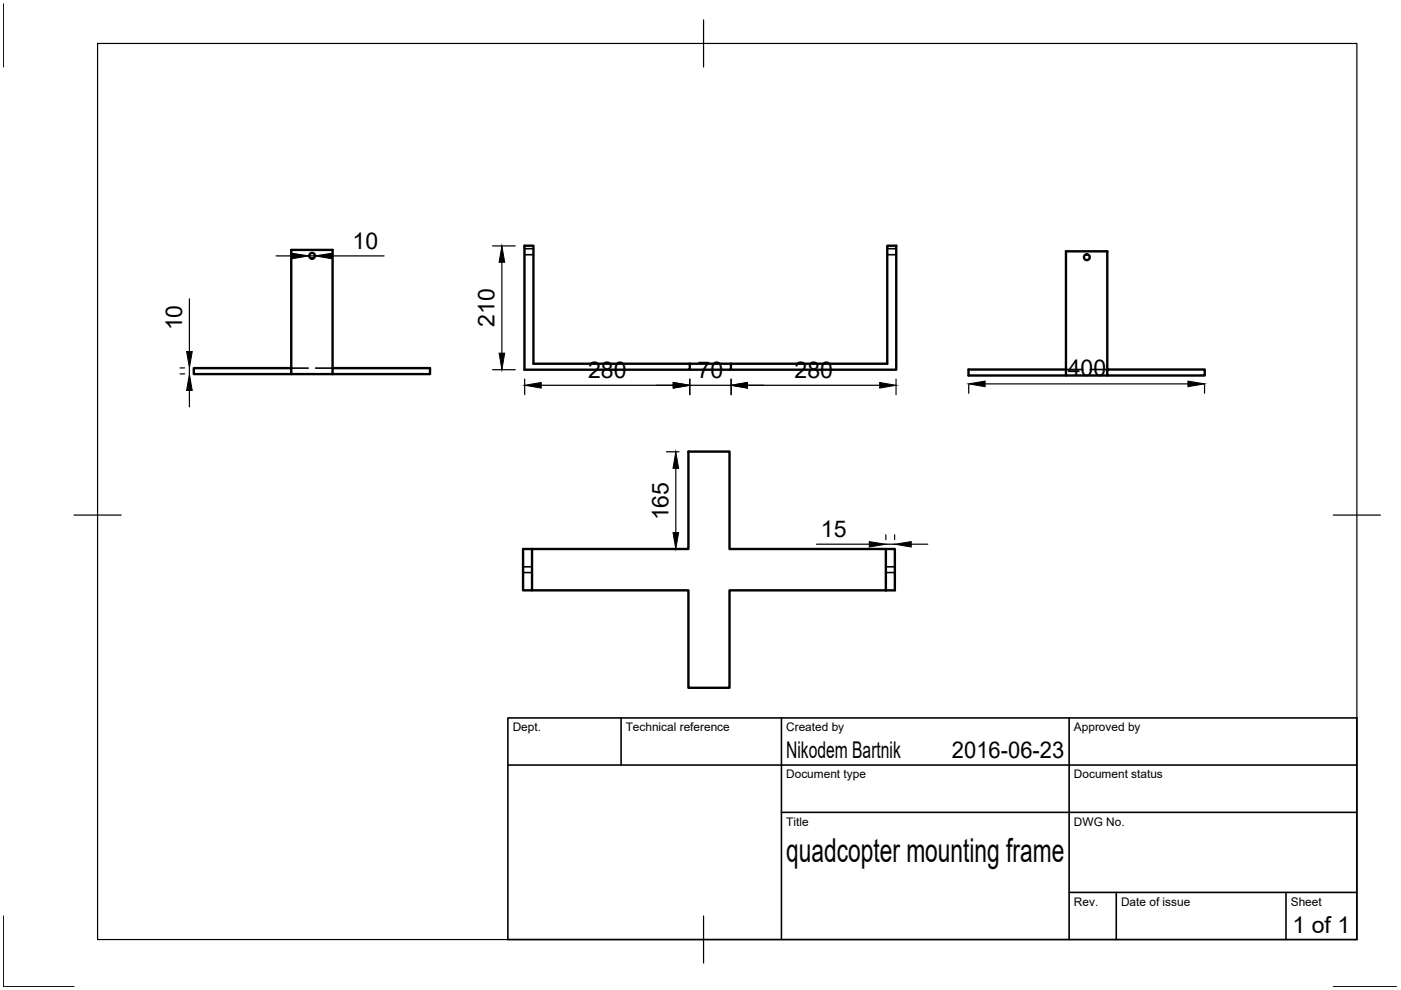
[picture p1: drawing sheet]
<svg xmlns="http://www.w3.org/2000/svg" width="297mm" height="210mm" viewBox="0 0 297 210" stroke-linecap="round" stroke-linejoin="round" font-family="sans-serif">
<!-- layer: Visible -->
<g fill="none" stroke="#000" stroke-width=".51">
<path d="M61.8 78h-20.7v1.3h20.7v-26.3h8.7v26.3h-8.7M70.5 78h20.7v1.3h-20.7M146.2 78.4h8.8v-1.3h33.1v-25h1.9v26.3h-35M146.2 77.1h-33.1v-25h-1.9v26.3h35v-1.3h8.8M226 78.3h-20.7v1.3h20.7M234.8 78.3h20.6v1.3h-20.6v-26.3h-8.8v26.3h8.8M110.9 116.4h1.9v8.8h-1.9zM112.8 116.4h33.2v-20.7h8.7v20.7h33.1M187.8 116.4h1.9v8.8h-1.9zM112.8 125.2h33.2v20.6h8.7v-20.6h33.1"/>
<circle cx="66.2" cy="54.2" r=".61"/>
<circle cx="230.4" cy="54.5" r=".61"/>
</g>
<!-- layer: Hidden -->
<path d="M111.2 52.7h1.9M111.2 54h1.9M188.1 52.7h1.9M188.1 54h1.9M61.8 78h3.5M66.9 78h3.6M226 78.3h3.6M231.2 78.3h3.6M110.9 121.4h1.9M110.9 120.2h1.9M187.8 121.4h1.9M187.8 120.2h1.9" fill="none" stroke="#000" stroke-width=".34"/>
<!-- layer: Border -->
<path d="M.7 .8v13.4M20.7 9.2h267v190h-267zM149.2 4.2v10M15.7 109.2h10M282.7 109.2h10M.7 194.2v15h15M149.2 194.2v10M282.7 209.2h13.4" fill="none" stroke="#000" stroke-width=".25"/>
<!-- layer: TitleBlock -->
<path d="M107.7 152.2h180v47h-180zM131.7 152.2v10M165.7 152.2v47M226.7 152.2v47M107.7 162.2h180M165.7 172.2h122M226.7 189.2h61M236.7 189.2v10M272.7 189.2v10" fill="none" stroke="#000" stroke-width=".34"/>
<!-- layer: Dimensions -->
<g fill="none" stroke="#000" stroke-width=".25">
<path d="M58.5 54.3h3.5M65.5 54.3h1.3M70.3 54.3h11.1M104.4 52.1h4.8M106.4 55.6v19.3M38.2 79.3h.9M38.2 78h.9M40.2 63.4v11.1M40.2 78v1.3M104.4 78.4h4.8M40.2 82.8v3.5M111.2 80.4v3.3"/>
<path d="M114.8 81.7h27.9M141.3 95.8h2.7M143.3 99.3v13.6M146.2 80.4v3.3M146.2 81.7h8.8M155 80.4v3.3M158.5 81.7h28M190 80.4v3.3M205.4 81.6v1.8M208.9 81.4h43M255.4 81.6v1.8M141.3 116.4h2.7"/>
<path d="M173.1 115.4h11.2M187.8 113.4v1M187.8 115.4h1.9M189.7 113.4v1M193.2 115.4h3.5"/>
</g>
<g fill="#000" stroke="#000" stroke-width=".21">
<path d="M62 53.7l3.5 .6-3.5 .5zM66.8 54.3l3.5-.6v1.1zM106.4 52.1l.6 3.5h-1.2zM39.6 74.5h1.2l-.6 3.5zM105.8 74.9h1.2l-.6 3.5zM40.2 79.3l.6 3.5h-1.2zM111.2 81.7l3.6-.6v1.2zM143.3 95.8l.6 3.5h-1.2zM142.7 81.1l3.5 .6-3.5 .6zM155 81.7l3.5-.6v1.2zM186.5 81.1l3.5 .6-3.5 .6zM205.4 81.4l3.5-.6v1.2z"/>
<path d="M251.9 80.8l3.5 .6-3.5 .6zM142.7 112.9h1.2l-.6 3.5zM184.3 114.8l3.5 .6-3.5 .6zM189.7 115.4l3.5-.6v1.2z"/>
</g>
<text font-size="7" x="166.7" y="182.7">quadcopter mounting frame</text>
<g font-size="4.9">
<text x="74.7" y="52.7">10</text>
<text x="38.6" y="70" transform="rotate(-90 38.6 70)">10</text>
<text x="104.8" y="69.3" transform="rotate(-90 104.8 69.3)">210</text>
<text x="124.7" y="80.1">280</text>
<text x="147.9" y="80.1">70</text>
<text x="168.5" y="80.1">280</text>
<text x="226.4" y="79.8">400</text>
<text x="141.7" y="110.3" transform="rotate(-90 141.7 110.3)">165</text>
<text x="174.1" y="113.9">15</text>
<text x="166.7" y="160.7">Nikodem Bartnik</text>
<text x="201.8" y="160.7">2016-06-23</text>
<text x="274.1" y="197.9">1 of 1</text>
</g>
<g font-size="2.5">
<text x="108.7" y="155">Dept.</text>
<text x="132.7" y="155">Technical reference</text>
<text x="166.7" y="155">Created by</text>
<text x="227.7" y="155">Approved by</text>
<text x="166.7" y="165">Document type</text>
<text x="227.7" y="165">Document status</text>
<text x="166.7" y="175">Title</text>
<text x="227.7" y="175">DWG No.</text>
<text x="227.7" y="192">Rev.</text>
<text x="237.7" y="192">Date of issue</text>
<text x="273.7" y="192">Sheet</text>
</g>
</svg>
